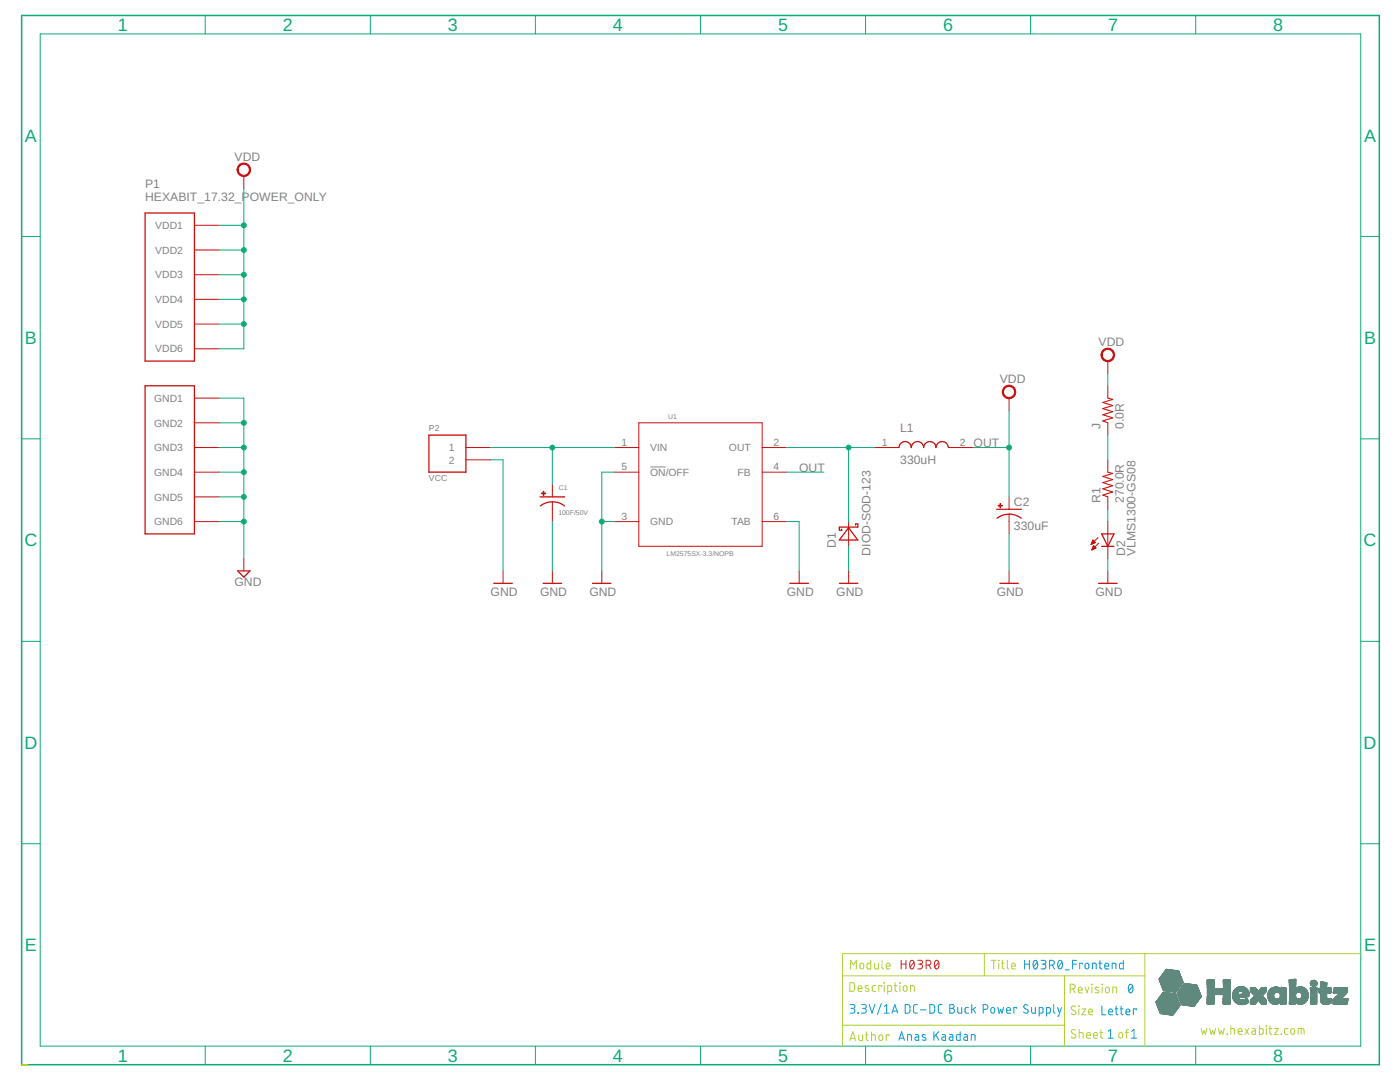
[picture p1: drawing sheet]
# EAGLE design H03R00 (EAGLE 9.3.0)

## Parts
C1  100uF/50V  CPOL-US  [E3,5-8]
C2  330uF  AVX-E  [CAPPM7343X200N]
D1  DIOD-SOD-123  [SOD123]
D2  VLMS1300-GS08  [VLMS1300-GS08]
J  0.0R  R-0603  [R-0603]
L1  330uH  SRR1280-331K  [SRR1280-150M]
P1  HEXABIT_17.32_POWER_ONLY  [HEXABIT_17.32_POWER_ONLY]
P2  VCC  1546111-2  [1546111-2]
R1  270.0R  R-0603  [R-0603]
U1  LM2575SX-3.3/NOPB  [TO170P1435X457-6N]

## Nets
GND: C1.- C2.2(-) D1.1(A) D2.C P1.PAD_PD7(GND1) P1.PAD_PD8(GND2) P1.PAD_PD9(GND3) P1.PAD_PD10(GND4) P1.PAD_PD11(GND5) P1.PAD_PD12(GND6) P2.2 U1.3(GND) U1.5(ON/OFF) U1.6(TAB)
N$1: C1.+ P2.1 U1.1(VIN)
N$2: D1.2(C) L1.1 U1.2(OUT)
N$3: D2.A R1.1
N$4: J.1 R1.2
OUT: C2.1(+) L1.2 U1.4(FB) ; supply symbol labelled VDD
VDD: J.2 P1.PAD_PU7(VDD1) P1.PAD_PU8(VDD2) P1.PAD_PU9(VDD3) P1.PAD_PU10(VDD4) P1.PAD_PU11(VDD5) P1.PAD_PU12(VDD6)

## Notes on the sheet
- VDD=3.3 Volts
- Module | H03R0 | Title | H03R0_Frontend
- Description | Revision | 0
- 3.3V/1A DC-DC Buck Power Supply | Size | Letter
- www.hexabitz.com
- Author | Anas Kaadan | Sheet   of | 1 | 1
- C:/Users/Admin/Desktop/logodraft.bmp | C:/Users/Admin/Desktop/logodraft.bmp
